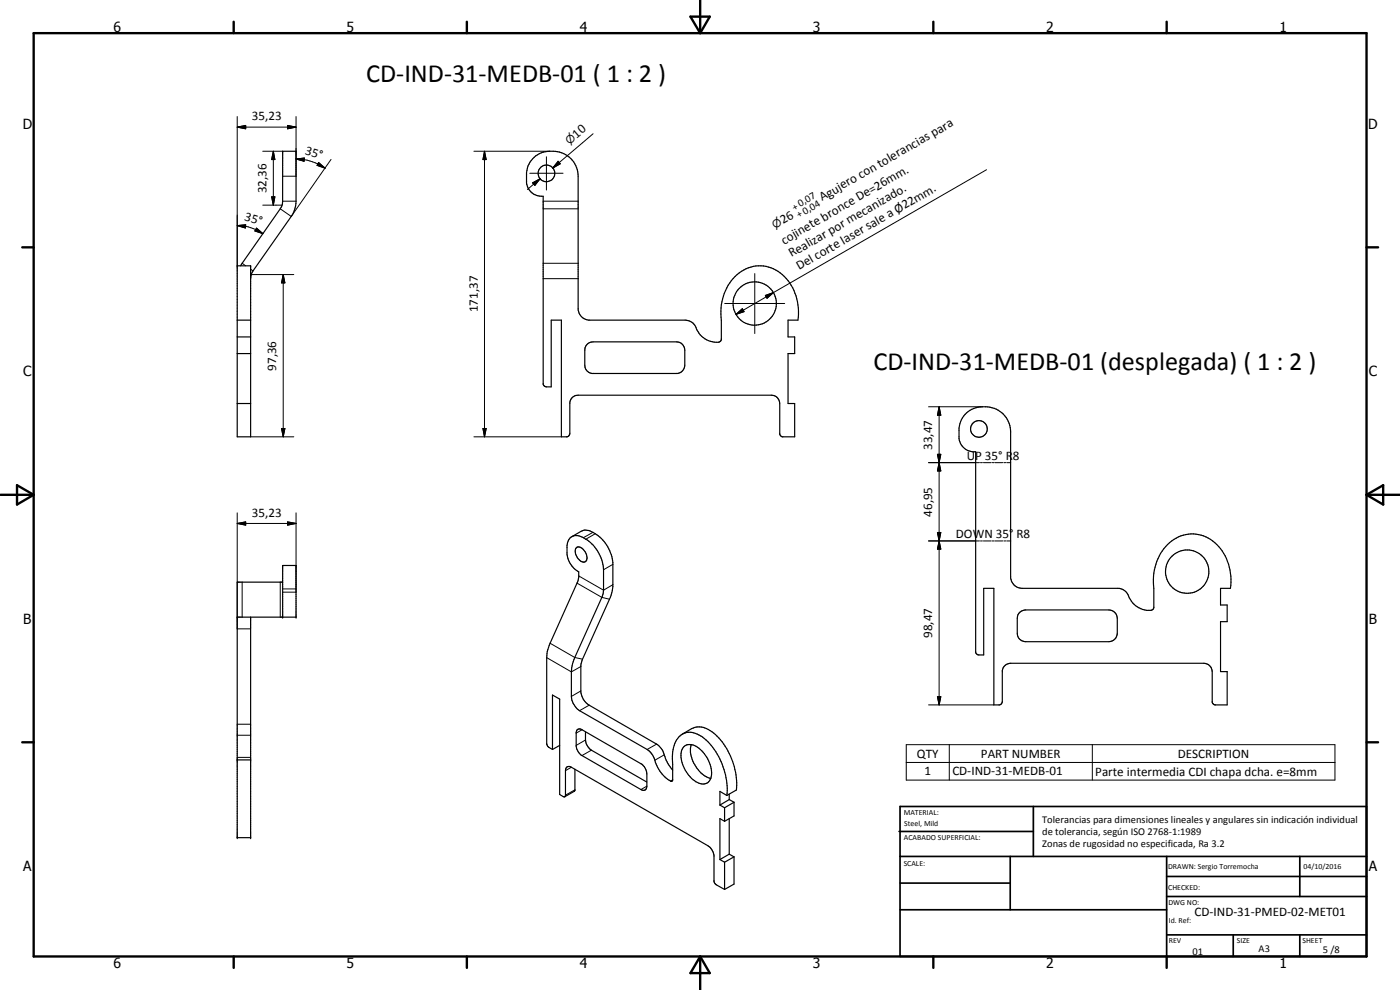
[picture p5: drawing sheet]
<svg xmlns="http://www.w3.org/2000/svg" width="420mm" height="297mm" viewBox="0 0 420 297" stroke-linecap="round" stroke-linejoin="round" font-family="sans-serif">
<g fill="none" stroke="#000" stroke-width=".35">
<path d="M159.8 47.7a8 8 0 0 1 8.6-1.9 8 8 0 0 1 5.1 7.1v40.1a3.6 3.6 0 0 0 3.1 3.1h29a3.6 3.6 0 0 1 3.5 2.8 6.5 6.5 0 0 0 6.9 3.7l.5-.7v-5.8a14.9 14.9 0 0 1 7.4-15.5 10.5 10.5 0 0 1 13.5 5 15.9 15.9 0 0 1 2.1 10.5h-3v5h2v5h-2v15h2v10h-3.7l-.8-.8v-9.2a2.52 2.52 0 0 0-2.5-2.5h-58a2.49 2.49 0 0 0-2.5 2.1v9.6l-.8 .8h-1.7v-35h-3.1v20l-1.6-.1-.8-.7v-56.4a4.6 4.6 0 0 1-5-4 9.2 9.2 0 0 1 1-6.2zM71.2 79.8h4v51.3h-4zM72.2 79.8l12.4-18 .2-1.4v-15h4v15l-.5 2.7-.5 1.3-11.9 16.9-.4 .9-.3 1.4M71.2 96.1h4M71.2 106.1h4M71.2 101.1h4M176.1 103.4l.8-.6 1.1-.2h25a2.51 2.51 0 0 1 2.5 2.5v4.5a2.57 2.57 0 0 1-2.1 2.5h-25.8a2.49 2.49 0 0 1-2.1-2.5v-4.5l.1-.7zM71.2 121.1h4M289.6 124.3a8 8 0 0 1 8.6-1.8 8 8 0 0 1 5.1 7.1v43.9a3.5 3.5 0 0 0 3.5 3h29.1a3.7 3.7 0 0 1 3 2.9 6.5 6.5 0 0 0 6.9 3.6l.5-.6v-5.9a14.9 14.9 0 0 1 7.4-15.4 10.5 10.5 0 0 1 13.5 4.9 16 16 0 0 1 2.1 10.5h-3v5h2v5h-2v15h2v10h-3.7l-.7-.6-.1-9.4a2.55 2.55 0 0 0-2.5-2.5h-58a2.57 2.57 0 0 0-2.5 2.2v9.5l-.8 .8h-1.7v-35h-3.1v20l-1.8-.1-.6-.7v-60.1a4.6 4.6 0 0 1-5-4 10.8 10.8 0 0 1 .5-5.1zM84.8 174.7h-13.6v76.6h4v-66.1M171.6 161l2.8-1.6a4.4 4.4 0 0 1 4.7 1 11.7 11.7 0 0 1 4.8 8.4v7.2l-.5 2.5-8.6 19.3-.4 1.3-.1 8.6a5.4 5.4 0 0 0 2.5 3.9l20.5 11.8a7.8 7.8 0 0 1 2.6 4.7l2 3M172.8 164.5a1.58 1.58 0 0 1 2.5 .7 2.3 2.3 0 0 1 .3 3.4 2.07 2.07 0 0 1-2.3-1.2 3.2 3.2 0 0 1-.5-2.9z"/>
<path d="M71.2 185.2h17.6v-15.5h-4v15.5M305.9 183.9l.8-.6 1.1-.3h25a2.59 2.59 0 0 1 2.5 2.5v4.5a2.59 2.59 0 0 1-2.5 2.5h-25a2.52 2.52 0 0 1-2.5-2.5v-4.5l.2-1.1zM173.2 219l.7-.3 .8 .2 17.7 10.3a3.9 3.9 0 0 1 1.7 3v3.7a1.09 1.09 0 0 1-.5 1.1 1.09 1.09 0 0 1-1.2-.1l-17.7-10.2a3.9 3.9 0 0 1-1.8-2.8v-4.2zM175.7 219.6v2.4a4.2 4.2 0 0 0 1.8 3.1l16.6 9.6M71.2 228h4M165.8 224.9v-16.4l2.2 1.3v28.6l1.3 .7 .4-.3v-7.6a1.09 1.09 0 0 1 .5-1.1 1.09 1.09 0 0 1 1.3 .1l41.3 23.8a4.2 4.2 0 0 1 1.5 2.6v8l.7 .9 2.5 1.4M168 223.6l-2.2 1.3M172.5 230.8v6.4l-3 1.9M204.8 220.3a8.5 8.5 0 0 0-3 7.5l.1 6.3-.3 .3a9.4 9.4 0 0 1-5.2-6.7l-1-1.8-1.2-1-20.3-11.7a5.7 5.7 0 0 1-2.4-4.2v-7.4l.3-2.4 9-20.4 .3-1.7v-6.2a11.4 11.4 0 0 0-1.9-5.8 10.9 10.9 0 0 0-4.5-4 2.88 2.88 0 0 0-3.1-.1 2.88 2.88 0 0 0-1.4 2.7v2.6a7.1 7.1 0 0 0 3.5 5.3 5.9 5.9 0 0 1-.5 3.4l-8.1 18-.9 2.5-.1 1.8 .1 26.1a2.51 2.51 0 0 0 1.6 1.5M204.8 220.3l2.8-1.7a5.8 5.8 0 0 1 6.6 1.4 20.9 20.9 0 0 1 6.8 17l-2.9 1.7M204.8 220.3a6.2 6.2 0 0 1 7.1 1.7 21.3 21.3 0 0 1 6.2 16.7M205.1 224.2a3.3 3.3 0 0 1 4.7 .3 8.9 8.9 0 0 1 3.3 9.4 2.81 2.81 0 0 1-4.2 .7 9.8 9.8 0 0 1-4.4-9.4z"/>
<path d="M207.5 223.4a9 9 0 0 0 5.8 10.2M218.1 238.7l-2-1.3v4.2M218.9 238.3v1.6M218.9 239.9l1.4 .8M218.9 239.9l-2.8 1.7M216.1 257.9l1.4 .8M216.1 241.6l1.4 .8M217.5 246.4l-1.4-.8v12.3M217.5 242.4v4M217.5 258.7v8.2M218.9 245.6v10.7M218.9 256.3l1.4 .8"/>
<path d="M218.9 256.3l-2.8 1.6M220.3 240.7v4.1l-2.8 1.6M220.3 257.1v8.2l-2.8 1.6M220.3 240.7l-2.8 1.7M220.3 257.1l-2.8 1.6"/>
<circle cx="164" cy="52" r="2.49"/>
<circle cx="226.5" cy="91.1" r="6.5"/>
<circle cx="293.8" cy="128.7" r="2.5"/>
<circle cx="356.3" cy="171.5" r="6.5"/>
</g>
<g fill="none" stroke="#000" stroke-width=".3">
<path d="M71.2 38.1l2.5-.5v1.1zM71.2 38.1h17.6M71.2 35v44.8M86.3 37.6l2.5 .5-2.5 .6zM88.8 35v17.9h-4M78.9 45.4h5.9M81.5 59.1h1l-.5 2.5zM82 45.4l.5 2.5h-1zM82 45.4v16.2M88.8 47.7l2.5-.3v1zM88.8 47.7a15.5 15.5 0 0 1 8.8 2.8M95.6 48.8l2 1.7-2.4-.9z"/>
<path d="M99.3 47.8l-11.9 17.1-3.3-2.2M142.2 45.4h22.8M145.4 45.4l.5 2.5h-1zM145.4 45.4v85.7M159 52h10M159.8 54.9l2.3-1.3-1.6 2zM162.1 53.6l-3.8 3.3M164 47v10M167.5 48.4l.6 .7-2.2 1.3zM167.8 48.8l-1.9 1.6M178 40.1l-12.1 10.3M296.1 50.9l-64 36.9"/>
<path d="M71.2 67.7l2.5-.3-.1 1zM71.2 67.7a13.7 13.7 0 0 1 7.7 2.4M72.7 79l1 .8M77 68.5l1.9 1.6-2.4-.8zM78.9 61.6h5.8M84.8 60.4h4M163 60.4h10.5M163 79h10.5M163 62.7h10.5M75.2 80.8l.7 .5M75.4 82.4h12.8M85 82.4l.5 2.5h-1z"/>
<path d="M85 82.4v48.7M163 83.6h10.5M217.5 91.1h18M220.9 94.3l1.9-1.7 .5 .9zM226.5 82.1v18M229.7 88.6l2.4-.8-1.9 1.7zM232.1 87.8l-11.2 6.5M75.2 131.1h13M84.5 128.6h1l-.5 2.5zM142.2 131.1h26.3M144.9 128.6h1l-.5 2.5zM278.7 138.8h15.3"/>
<path d="M278.7 122h16.1M281.3 136.3h1.1l-.6 2.5zM281.3 136.3l1.1 5h-1.1l1.1-5zM281.8 138.8l.6 2.5h-1.1zM281.8 122l.6 2.6h-1.1zM281.8 122v89.5M294.2 138.8h.6M295.1 138.8h2.4M297.8 138.8h.6M298.6 138.8h2.3M301.3 138.8h.5M302.1 138.8h1.2"/>
<path d="M71.2 157.1l2.5-.5v1zM71.2 153.9v34.8h4M71.2 157.1h17.6M86.3 156.6l2.5 .5-2.5 .5zM88.8 153.9v23.8h-4M178 159.7l-2.9 1.6M281.3 159.8h1.1l-.6 2.5zM72.7 174.7v10.5M84.1 174.7v10.5M84.8 176.7h4M173.2 175l7.4 4.2 2.3 .6M173.7 172.8l7.4 4.3 2.8-1.7"/>
<path d="M178.6 160.1l-2.8 1.7M183.9 169.3l-2.8 1.6M278.7 162.3h15.3M281.8 162.3l.6 2.5h-1.1zM294.2 162.3h.6M295.1 162.3h2.4M297.8 162.3h.6M298.6 162.3h2.3M301.3 162.3h.5M302.1 162.3h1.2M164.1 197.3l7.4 4.3 2.8-1.6M165.1 193l7.4 4.3 2.3 .5"/>
<path d="M71.2 217.3h4M174.3 207.3l-2.8 1.7M174.7 218.9l-1.8 1.1M176.8 211.6l-2.9 1.6M278.7 211.5h19.6M281.3 209h1.1l-.6 2.5zM71.2 220.6h4M71.2 227.2h4M171.5 230.2l-1.8 1M172.5 237l-2.8 1.6M175.7 222l-2.8 1.6M177.5 225.1l-2.8 1.6"/>
<path d="M194.1 235.9l-1.7 1M197.1 223.3l-2.9 1.6M199.3 226.5l-2.8 1.6M201.9 234l-.7 .4M272 223.4h128.6v10.7h-128.6zM272 228.8h128.6M284.9 223.4v10.7M327.8 223.4v10.7"/>
</g>
<g fill="#000">
<circle cx="84.8" cy="185.2" r=".18"/>
<circle cx="88.8" cy="185.2" r=".18"/>
<circle cx="71.2" cy="251.3" r=".18"/>
<circle cx="75.2" cy="251.3" r=".18"/>
</g>
<g fill="none" stroke="#000" stroke-width=".71">
<path d="M10.1 9.9h400v277.1h-400zM70.1 6.5v3.4M140.1 6.5v3.4M207.2 5h5.8l-2.9 4.9zM210.1 0v9.9M280.1 6.5v3.4M350.1 6.5v3.4M6.7 74.2h3.4M410.1 74.2h3.5M.1 148.5h10M5.1 145.6l5 2.9-5 2.9zM410.1 148.5h10"/>
<path d="M410.1 148.5l5-2.9v5.8zM6.7 222.7h3.4M410.1 222.7h3.5M70.1 287v3.4M140.1 287v3.4M210.1 287v10M210.1 287l2.9 5h-5.8zM280.1 287v3.4M350.1 287v3.4"/>
</g>
<g fill="none" stroke="#000" stroke-width=".51">
<path d="M269.8 249.5h40.3M270.1 242h140v45h-140zM270.1 257h140M303.2 257v16M310.1 242v15M350.1 257v30M390.1 257v12M270.1 265h33.1M270.1 273h80M350.1 269h60M350.1 263h60M350.1 280.5h60"/>
<path d="M370.1 280.5v6.5M390.1 280.5v6.5"/>
</g>
<g fill="#000">
<path d="M71.2 38.1l2.5-.5v1.1zM86.3 37.6l2.5 .5-2.5 .6zM81.5 59.1h1l-.5 2.5zM82 45.4l.5 2.5h-1zM88.8 47.7l2.5-.3v1zM95.6 48.8l2 1.7-2.4-.9zM145.4 45.4l.5 2.5h-1zM159.8 54.9l2.3-1.3-1.6 2zM167.5 48.4l.6 .7-2.2 1.3zM71.2 67.7l2.5-.3-.1 1zM77 68.5l1.9 1.6-2.4-.8zM85 82.4l.5 2.5h-1z"/>
<path d="M220.9 94.3l1.9-1.7 .5 .9zM229.7 88.6l2.4-.8-1.9 1.7zM84.5 128.6h1l-.5 2.5zM144.9 128.6h1l-.5 2.5zM281.3 136.3h1.1l-.6 2.5zM281.8 122l.6 2.6h-1.1zM71.2 157.1l2.5-.5v1zM86.3 156.6l2.5 .5-2.5 .5zM281.3 159.8h1.1l-.6 2.5zM281.8 138.8l.6 2.5h-1.1zM281.8 162.3l.6 2.5h-1.1zM281.3 209h1.1l-.6 2.5z"/>
</g>
<g font-size="7.9">
<text x="109.9" y="24.6">CD-IND-31-MEDB-01 ( 1 : 2 )</text>
<text x="262.1" y="111">CD-IND-31-MEDB-01 (desplegada) ( 1 : 2 )</text>
</g>
<g font-size="4.2">
<text x="34" y="9.6">6</text>
<text x="104" y="9.6">5</text>
<text x="174" y="9.6">4</text>
<text x="244" y="9.6">3</text>
<text x="314" y="9.6">2</text>
<text x="384" y="9.6">1</text>
<text x="6.8" y="38.7">D</text>
<text x="410.6" y="38.7">D</text>
<text x="7" y="112.9">C</text>
<text x="410.8" y="112.9">C</text>
<text x="7" y="187.1">B</text>
<text x="410.8" y="187.1">B</text>
<text x="7" y="261.4">A</text>
<text x="410.8" y="261.4">A</text>
<text x="34" y="290.4">6</text>
<text x="104" y="290.4">5</text>
<text x="174" y="290.4">4</text>
<text x="244" y="290.4">3</text>
<text x="314" y="290.4">2</text>
<text x="384" y="290.4">1</text>
</g>
<g font-size="3.9">
<text x="75.6" y="36.1">35,23</text>
<text x="173" y="41.6" transform="rotate(-40 173 41.6)">10</text>
<text x="91.3" y="46.1" transform="rotate(17 91.3 46.1)">35°</text>
<text x="80" y="58" transform="rotate(-90 80 58)">32,36</text>
<text x="246.7" y="60.5" transform="rotate(-30 246.7 60.5)">Agujero con tolerancias para</text>
<text x="73.2" y="66" transform="rotate(17 73.2 66)">35°</text>
<text x="235" y="67.2" transform="rotate(-30 235 67.2)">26</text>
<text x="235.3" y="73.4" transform="rotate(-30 235.3 73.4)">cojinete bronce De=26mm.</text>
<text x="237.6" y="77.3" transform="rotate(-30 237.6 77.3)">Realizar por mecanizado.</text>
<text x="239.8" y="81.2" transform="rotate(-30 239.8 81.2)">Del corte laser sale a Ø22mm.</text>
<text x="143.4" y="93.7" transform="rotate(-90 143.4 93.7)">171,37</text>
<text x="82.9" y="111.2" transform="rotate(-90 82.9 111.2)">97,36</text>
<text x="279.8" y="135" transform="rotate(-90 279.8 135)">33,47</text>
<text x="290.1" y="138">UP 35° R8</text>
<text x="75.6" y="155">35,23</text>
<text x="279.8" y="155" transform="rotate(-90 279.8 155)">46,95</text>
<text x="286.9" y="161.5">DOWN 35° R8</text>
<text x="279.8" y="191.4" transform="rotate(-90 279.8 191.4)">98,47</text>
<text x="275.2" y="227.4">QTY</text>
<text x="294.4" y="227.4">PART NUMBER</text>
<text x="353.5" y="227.4">DESCRIPTION</text>
<text x="277.4" y="232.7">1</text>
<text x="285.8" y="232.7">CD-IND-31-MEDB-01</text>
<text x="328.7" y="232.7">Parte intermedia CDI chapa dcha. e=8mm</text>
<text x="358.5" y="275">CD-IND-31-PMED-02-MET01</text>
</g>
<g font-size="3.3">
<text x="170.9" y="43.4" transform="rotate(-40 170.9 43.4)">n</text>
<text x="232.6" y="68.6" transform="rotate(-30 232.6 68.6)">n</text>
</g>
<g font-size="3.1">
<text x="238.5" y="63.2" transform="rotate(-30 238.5 63.2)">+0,07</text>
<text x="239.8" y="65.5" transform="rotate(-30 239.8 65.5)">+0,04</text>
<text x="312.7" y="246.8">Tolerancias para dimensiones lineales y angulares sin indicación individual</text>
<text x="312.7" y="250.4">de tolerancia, según ISO 2768-1:1989</text>
<text x="312.7" y="254">Zonas de rugosidad no especificada, Ra 3.2</text>
<text x="357.9" y="286.4">01</text>
<text x="377.7" y="285.6">A3</text>
<text x="397" y="285.9">5 /8</text>
</g>
<g font-size="2.4">
<text x="271.2" y="244.4">MATERIAL:</text>
<text x="271.3" y="252">ACABADO SUPERFICIAL:</text>
<text x="271.4" y="247.9">Steel, Mild</text>
<text x="271.2" y="259.7">SCALE:</text>
<text x="350.6" y="260.8">DRAWN: Sergio Torremocha</text>
<text x="391.2" y="260.6">04/10/2016</text>
<text x="350.6" y="267">CHECKED:</text>
<text x="350.6" y="271.4">DWG NO:</text>
<text x="350.8" y="276.9">Id. Ref:</text>
<text x="350.8" y="282.8">REV</text>
<text x="371.2" y="282.9">SIZE</text>
<text x="390.9" y="282.9">SHEET</text>
</g>
</svg>
